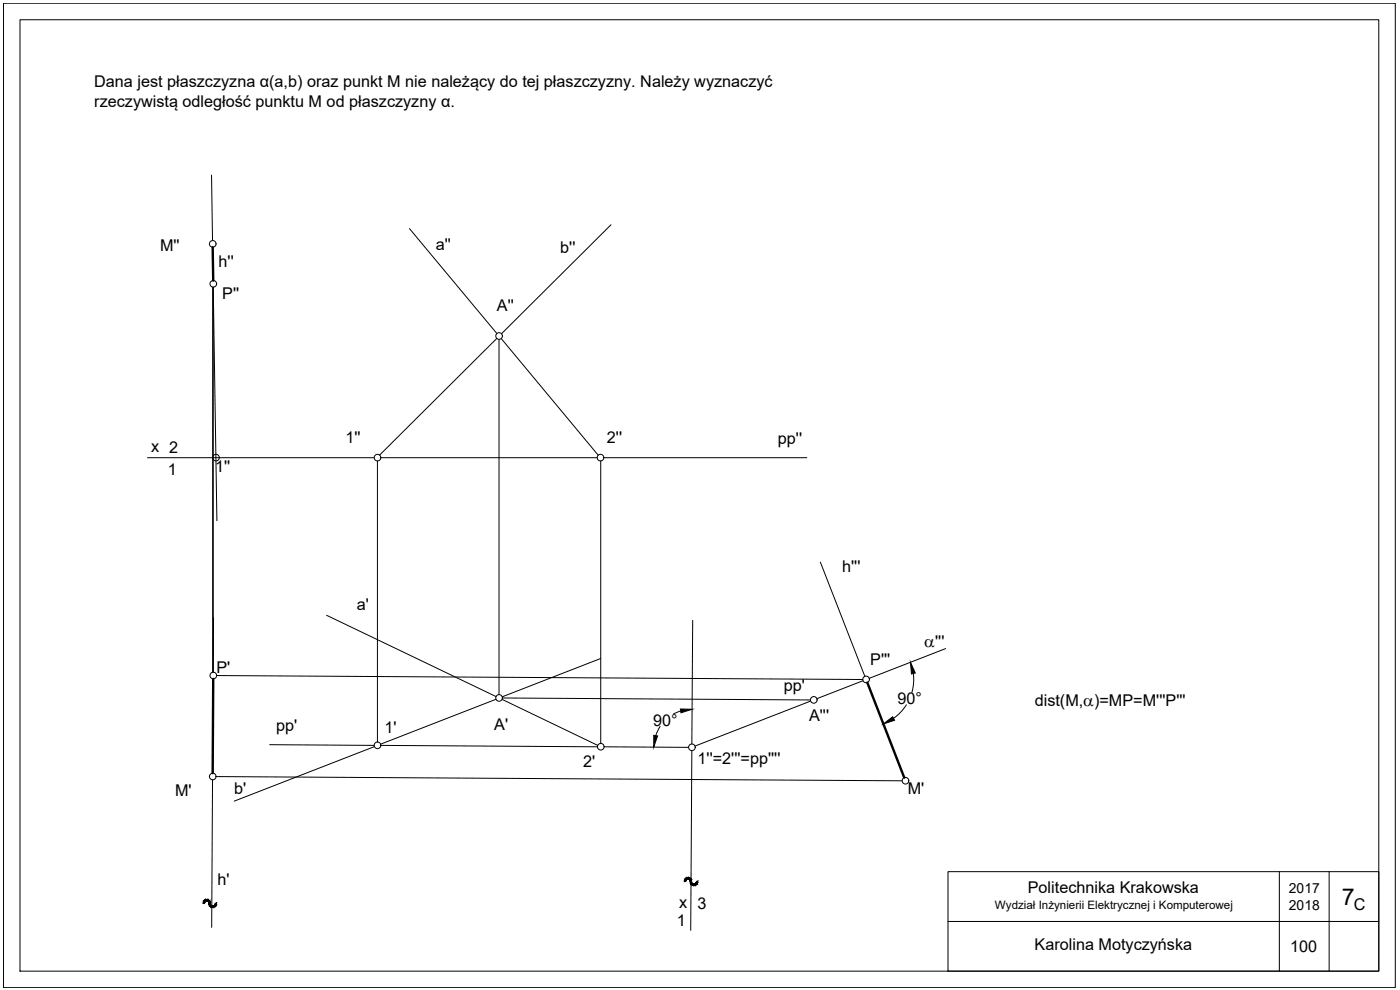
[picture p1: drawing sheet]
<svg xmlns="http://www.w3.org/2000/svg" width="420mm" height="297mm" viewBox="0 0 420 297" stroke-linecap="round" stroke-linejoin="round" font-family="sans-serif">
<!-- layer: 0 -->
<g fill="none" stroke="#000" stroke-width=".3">
<path d="M1 1h417.7v295.3h-417.7zM6 5.9h407.8v285.5h-407.8zM63.5 52.5l.3 19.7M63.8 74.2v10M122.9 68.6l26.2 31.5M183.4 67.4l-32.9 32.8M63.8 86.1v115.6M149.1 101.6l-35.2 35M149.8 101.9v106.5M150.4 101.6l29.1 35M44.3 137.3h68M113.3 138.3v84.4"/>
<path d="M114.2 137.3h65M180.3 138.3v84.8M181.2 137.3h60.9M65.1 156.3l-1.1-70.2v115.6l.1-16.4M246.2 168.7l13.4 34.3M98 184.6l50.9 24.4M180.3 197.6l-29.6 11.5M207.9 186.1l-.3 37.1M283.8 194.6l-23 8.9M63.8 203.7v28.3M65 202.7l193.9 1.2M148.9 209.8l-34.7 13.5"/>
<path d="M150.7 209.8l28.7 13.8M150.8 209.4l92.4 .6M243.3 210.4l-34.7 13.5M259 204.3l-13.9 5.3M272 211.5a14.3 14.3 0 0 1-3.8 4M274.1 202a14.3 14.3 0 0 1-.4 5.7M63.8 234l-.3 44.3M64.8 233l205.9 1.3M80.9 223.4l31.4 .2M112.3 224l-42 16.4M114.2 223.6l65.1 .5M181.3 224.1l25.4 .1"/>
<path d="M207.6 225.2l-.3 53.9M284.5 261.5h129.3v29.9h-129.3zM284.5 276.5h129.3M383.9 261.5v29.9M398.9 261.5v29.9"/>
<circle cx="63.8" cy="73.2" r=".99"/>
<circle cx="64" cy="85.2" r=".99"/>
<circle cx="149.8" cy="100.8" r=".99"/>
<circle cx="64.8" cy="137.3" r=".99"/>
<circle cx="113.3" cy="137.3" r=".99"/>
<circle cx="180.2" cy="137.3" r=".99"/>
<circle cx="64" cy="202.7" r=".99"/>
<circle cx="149.8" cy="209.4" r=".99"/>
<circle cx="244.2" cy="210" r=".99"/>
<circle cx="259.9" cy="203.9" r=".99"/>
<circle cx="63.8" cy="233" r=".99"/>
<circle cx="113.3" cy="223.6" r=".99"/>
<circle cx="180.3" cy="224" r=".99"/>
<circle cx="207.7" cy="224.2" r=".99"/>
<circle cx="271.7" cy="234.3" r=".99"/>
</g>
<path d="M63.8 74.2l.2 10M64 203.7l-.2 28.3M260.3 204.8l11.1 28.5" fill="none" stroke="#000" stroke-width=".72"/>
<g fill="#000" stroke="#000" stroke-width=".3">
<path d="M265.1 217.2l2.8-2.1 .6 1zM273.2 198.7l1.5 3.2-1.2 .3z"/>
<path d="M64.6 271h.3l-.4 .3zM64.5 271.3l.4 .1v-.4zM64.5 271.3l.4 .1-.5 .2zM64.4 271.6l.3 .2 .2-.4zM64.2 271.7l.2-.1 .3 .2zM64.2 271.7l.2 .3 .3-.2zM64 271.9l.2-.2 .2 .3zM64 271.9v.3l.4-.2zM63.7 271.9h.3v.3zM63.7 271.9l-.1 .3h.4zM63.4 271.7l.3 .2-.1 .3zM63.4 271.7l-.2 .3 .4 .2zM63.2 271.6l.2 .1-.2 .3zM62.9 271.8l.3 .2v-.4zM63.1 271.3l.1 .3-.3 .2zM62.8 271.4l.1 .4 .2-.5zM63.1 271v.3l-.3 .1zM62.7 271l.1 .4 .3-.4zM62.7 271l.4-.4v.4zM62.7 270.7v.3l.4-.4zM62.9 270.3l.2 .3-.4 .1zM62.6 270.5l.1 .2 .2-.4zM62.6 270l.3 .3-.3 .2zM62.6 270l-.2 .3 .2 .2zM62.3 269.9l.3 .1-.2 .3zM62.3 269.9l-.1 .4h.2zM61.9 269.9h.4l-.1 .4zM61.9 269.9l.1 .4h.2zM61.5 270l.4-.1 .1 .4zM61.5 270l.2 .3h.3zM61.2 270.3l.3-.3 .2 .3zM61.2 270.3l.3 .2 .2-.2zM61.2 270.3l.3 .2-.4 .1zM61.1 270.6l.4 .1v-.2zM61.1 270.6l.4 .1-.4 .3zM61.1 271h.3l.1-.3z"/>
<path d="M209 264.5l.4-.1-.4 .4zM209 264.8h.3l.1-.4zM209 264.8h.3l-.4 .2zM208.9 265l.3 .2 .1-.4zM208.9 265l.3 .2h-.5zM208.7 265.2l.2 .3 .3-.3zM208.4 265.3l.3-.1 .2 .3zM208.4 265.3l.1 .3 .4-.1zM208.1 265.3h.3l.1 .3zM208.1 265.3v.3h.4zM207.9 265.2l.2 .1v.3zM207.9 265.2l-.2 .3 .4 .1zM207.7 265l.2 .2-.2 .3zM207.4 265.2l.3 .3v-.5zM207.5 264.8l.2 .2-.3 .2zM207.2 264.8l.2 .4 .1-.4zM207.5 264.5v.3h-.3zM207.2 264.4v.4l.3-.3zM207.2 264.4l.3-.3v.4zM207.2 264.2v.2l.3-.3zM207.3 263.7l.2 .4-.3 .1zM207 263.9l.2 .3 .1-.5zM207 263.5l.3 .2-.3 .2zM207 263.5l-.1 .3 .1 .1zM206.7 263.4l.3 .1-.1 .3zM206.7 263.4v.3l.2 .1zM206.3 263.4h.4v.3zM206.3 263.4l.1 .3h.3zM206 263.5l.3-.1 .1 .3zM206 263.5l.1 .3 .3-.1zM205.7 263.7l.3-.2 .1 .3zM205.7 263.7l.3 .2 .1-.1zM205.7 263.7l.3 .2-.4 .2zM205.6 264.1l.3 .1 .1-.3zM205.6 264.1l.3 .1-.4 .3zM205.5 264.5l.4-.1v-.2z"/>
</g>
<path d="M198.1 218l-1.3 2.7M204.3 213.3l-2.2 .9" fill="none" stroke="#010205" stroke-width=".3"/>
<g fill="#010205" stroke="#010205" stroke-width=".3">
<path d="M204.2 212.7l3.5 .1-3.3 1.1z"/>
<path d="M196.2 220.6l1.1 .2-1.1 3.4z"/>
</g>
<text font-size="6.9" x="402.7" y="271.5">7</text>
<text font-size="5.1" x="277.4" y="194.1">a'''</text>
<g font-size="4.9">
<text x="28.3" y="26.2">Dana jest płaszczyzna α(a,b) oraz punkt M nie należący do tej płaszczyzny. Należy wyznaczyć</text>
<text x="28.3" y="32.1">rzeczywistą odległość punktu M od płaszczyzny α.</text>
<text x="48" y="75.4">M''</text>
<text x="130.8" y="74.9">a''</text>
<text x="168.1" y="75.9">b''</text>
<text x="65.6" y="80">h''</text>
<text x="66.7" y="89.8">P''</text>
<text x="149.1" y="93.3">A''</text>
<text x="45.4" y="135.7">x 2</text>
<text x="103.7" y="132.9">1''</text>
<text x="182.1" y="132.9">2''</text>
<text x="233.5" y="133.3">pp''</text>
<text x="50.3" y="142.5">1</text>
<text x="64.5" y="141.6">1''</text>
<text x="252.8" y="171.7">h'''</text>
<text x="107" y="182.9">a'</text>
<text x="65" y="201.8">P'</text>
<text x="261.2" y="199.6">P'''</text>
<text x="235.2" y="207.3">pp'</text>
<text x="269.4" y="211.4">90°</text>
<text x="310.5" y="211.8">dist(M,a)=MP=M'''P'''</text>
<text x="82.8" y="219.5">pp'</text>
<text x="115.4" y="219.8">1'</text>
<text x="148.3" y="219">A'</text>
<text x="242.8" y="216.3">A'''</text>
<text x="175" y="230.1">2'</text>
<text x="209.4" y="229.2">1''=2'''=pp''''</text>
<text x="52.5" y="238.8">M'</text>
<text x="70.3" y="238.1">b'</text>
<text x="272.4" y="238.1">M'</text>
<text x="65.3" y="265.4">h'</text>
<text x="308.5" y="268">Politechnika Krakowska</text>
<text x="203.8" y="272.4">x 3</text>
<text x="406.3" y="273.2">C</text>
<text x="203.1" y="277.7">1</text>
<text x="310.5" y="285.2">Karolina Motyczyńska</text>
<text x="387.2" y="285.6">100</text>
</g>
<text font-size="4.9" fill="#010205" x="196" y="217.8">90°</text>
<g font-size="4.2">
<text x="386.8" y="268">2017</text>
<text x="386.8" y="273">2018</text>
</g>
<text font-size="3.5" x="298.6" y="272.8">Wydział Inżynierii Elektrycznej i Komputerowej</text>
</svg>
